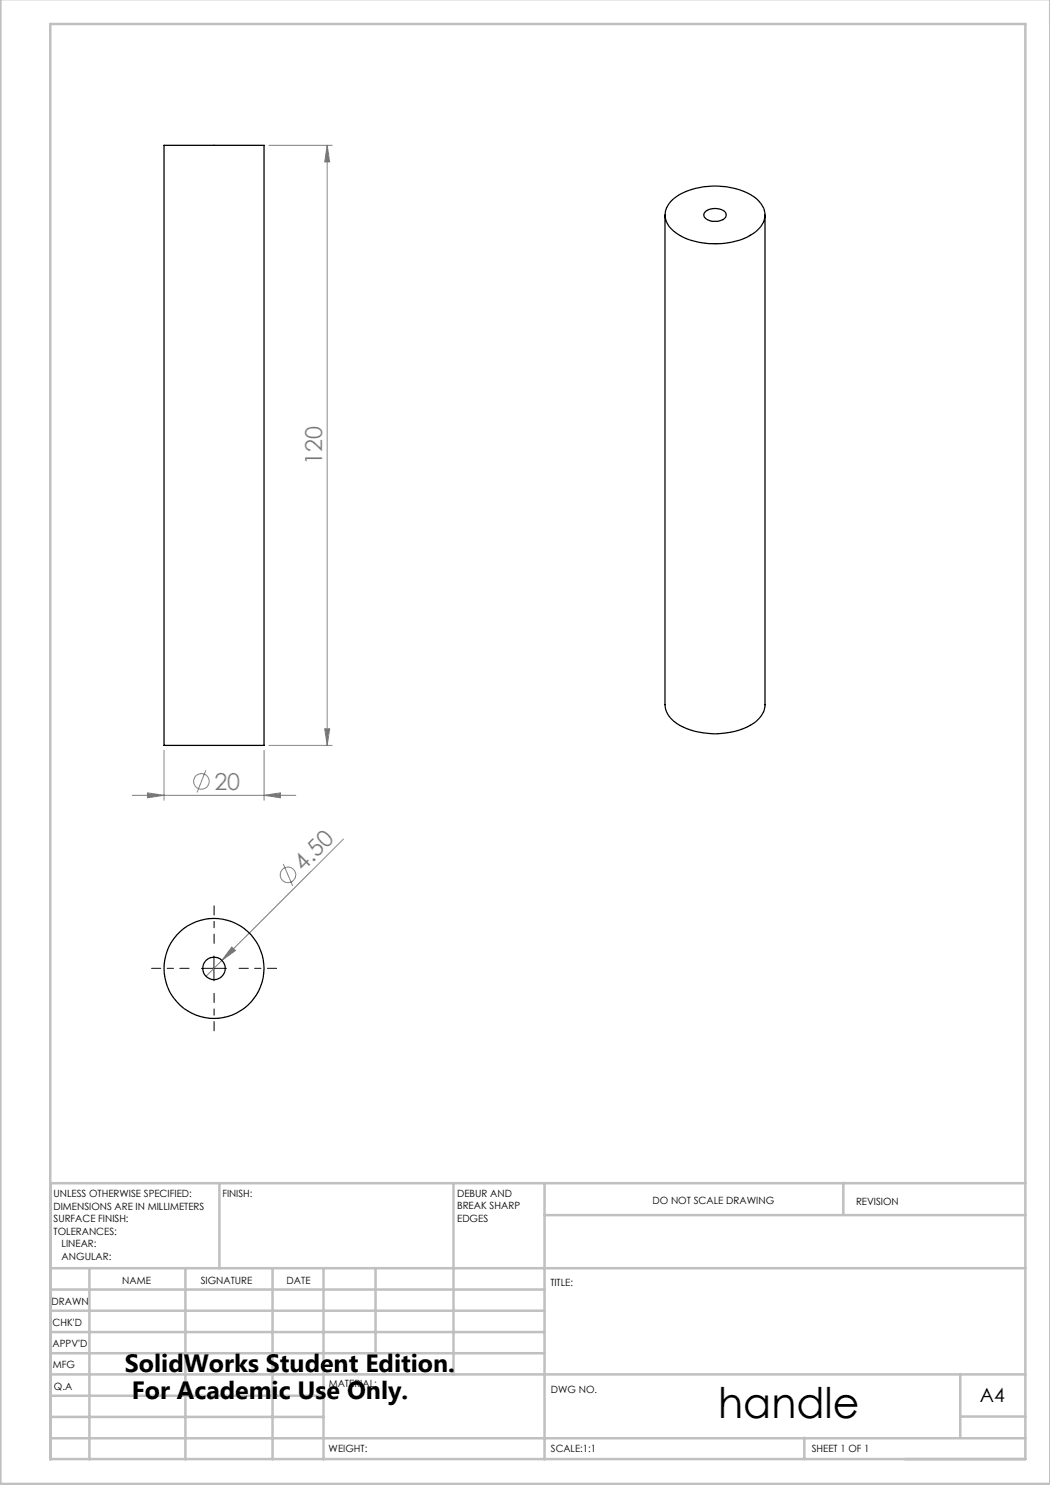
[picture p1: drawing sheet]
<svg xmlns="http://www.w3.org/2000/svg" width="210mm" height="297mm" viewBox="0 0 210 297" stroke-linecap="round" stroke-linejoin="round" font-family="sans-serif">
<g fill="none" stroke="#808080" stroke-width=".2">
<path d="M53.8 29.1h12.6M65.4 29.1l.5 3.3h-1zM65.4 29.1v120M26.5 159.1h32.7M29.5 158.6l3.3 .5-3.3 .5zM32.8 150.1v10M41.2 154.1l-1.8 4.4M52.8 159.1l3.3-.5v1zM52.8 150.1v10M53.8 149.1h12.6M64.9 145.8h1l-.5 3.3zM56.7 172.8l1.8 4.4"/>
<path d="M68.7 167.8l-27.5 27.5M46.4 189.4l.7 .7-2.7 2z"/>
<circle cx="40.3" cy="156.3" r="1.56"/>
<circle cx="57.6" cy="175" r="1.55"/>
</g>
<path d="M37.8 193.7h-7.5M42.8 188.7v-7.5M42.8 198.7v7.5M47.8 193.7h7.5" fill="none" stroke="#000" stroke-width=".2" stroke-dasharray="15.2 1.3 1.3 1.3" stroke-dashoffset="13.4"/>
<path d="M40.3 193.7h5M42.8 191.2v5" fill="none" stroke="#000" stroke-width=".2"/>
<g fill="none" stroke="#c0c0c0" stroke-width=".5">
<path d="M.1 -.1v296.9h209.9v-296.9M10.1 4.8h195v287h-195zM43.9 236.6v17M90.7 236.6v38.3M108.9 236.6v55.3M168.7 236.6v6.3M205.1 236.6h-195v55.3M10.1 253.6h195M10.1 257.9h98.8M17.9 253.6v38.3M37.1 253.6v38.3M54.5 253.6v38.3"/>
<path d="M64.7 253.6v38.3M75.1 253.6v17M108.9 243h96.2M10.1 270.6h98.8M10.1 266.4h98.8M10.1 262.1h98.8M10.1 279.1h54.6M10.1 274.9h195M192.1 274.8v12.7M10.1 287.7h195M10.1 283.4h54.6M160.9 287.5v4.3"/>
<path d="M192.1 283.3h13"/>
</g>
<g fill="#808080">
<path d="M46.4 189.4l.7 .7-2.7 2z"/>
<path d="M52.8 159.1l3.3-.5v1zM29.5 158.6l3.3 .5-3.3 .5z"/>
<path d="M64.9 145.8h1l-.5 3.3zM65.4 29.1l.5 3.3h-1z"/>
</g>
<g fill="none" stroke="#000" stroke-width=".25">
<path d="M32.8 29.1h20v120h-20zM133 43v98a5.3 5.3 0 0 0 3.6 4.4 15.5 15.5 0 0 0 14.1-.7 4.8 4.8 0 0 0 2.3-3.7v-98M134.3 40.2a13.1 13.1 0 0 1 10.1-2.9 11.7 11.7 0 0 1 7.3 2.9 3.8 3.8 0 0 1-.4 6 14.6 14.6 0 0 1-12.3 2.1 8.9 8.9 0 0 1-5.5-3.5 3.7 3.7 0 0 1 .8-4.6zM141.1 42.3a3.2 3.2 0 0 1 4 .2l.1 .2a1.1 1.1 0 0 1-.9 1.4 2.81 2.81 0 0 1-3.5-.9 .86 .86 0 0 1 .3-.9z"/>
<circle cx="42.8" cy="193.7" r="2.25"/>
<circle cx="42.8" cy="193.7" r="10"/>
</g>
<text font-size="8.5" x="143.6" y="283.5">handle</text>
<g font-size="5">
<text x="25" y="274.4">SolidWorks Student Edition.</text>
<text x="26.4" y="279.9">For Academic Use Only.</text>
</g>
<g font-size="4.7" fill="#808080">
<text x="64.4" y="92.9" transform="rotate(-90 64.4 92.9)">120</text>
<text x="42.9" y="158">20</text>
<text x="60.6" y="174.4" transform="rotate(-45 60.6 174.4)">4.50</text>
</g>
<text font-size="3.9" x="196" y="280.4">A4</text>
<g font-size="2">
<text x="10.7" y="239.5">UNLESS OTHERWISE SPECIFIED:</text>
<text x="44.5" y="239.5">FINISH:</text>
<text x="91.4" y="239.4">DEBUR AND</text>
<text x="10.7" y="242">DIMENSIONS ARE IN MILLIMETERS</text>
<text x="10.7" y="244.5">SURFACE FINISH:</text>
<text x="91.4" y="241.9">BREAK SHARP</text>
<text x="91.4" y="244.4">EDGES</text>
<text x="130.5" y="240.8">DO NOT SCALE DRAWING</text>
<text x="171.2" y="241">REVISION</text>
<text x="10.7" y="247">TOLERANCES:</text>
<text x="12.3" y="249.5">LINEAR:</text>
<text x="12.3" y="252">ANGULAR:</text>
<text x="24.4" y="256.9">NAME</text>
<text x="40.1" y="256.8">SIGNATURE</text>
<text x="57.3" y="256.8">DATE</text>
<text x="110.1" y="257.1">TITLE:</text>
<text x="10.3" y="260.9">DRAWN</text>
<text x="10.5" y="269.3">APPV'D</text>
<text x="10.5" y="265.2">CHK'D</text>
<text x="10.6" y="273.6">MFG</text>
<text x="10.8" y="278">Q.A</text>
<text x="65.8" y="277.4">MATERIAL:</text>
<text x="110.2" y="278.5">DWG NO.</text>
<text x="65.7" y="290.4">WEIGHT:</text>
<text x="110.2" y="290.5">SCALE:1:1</text>
<text x="162.4" y="290.4">SHEET 1 OF 1</text>
</g>
</svg>
